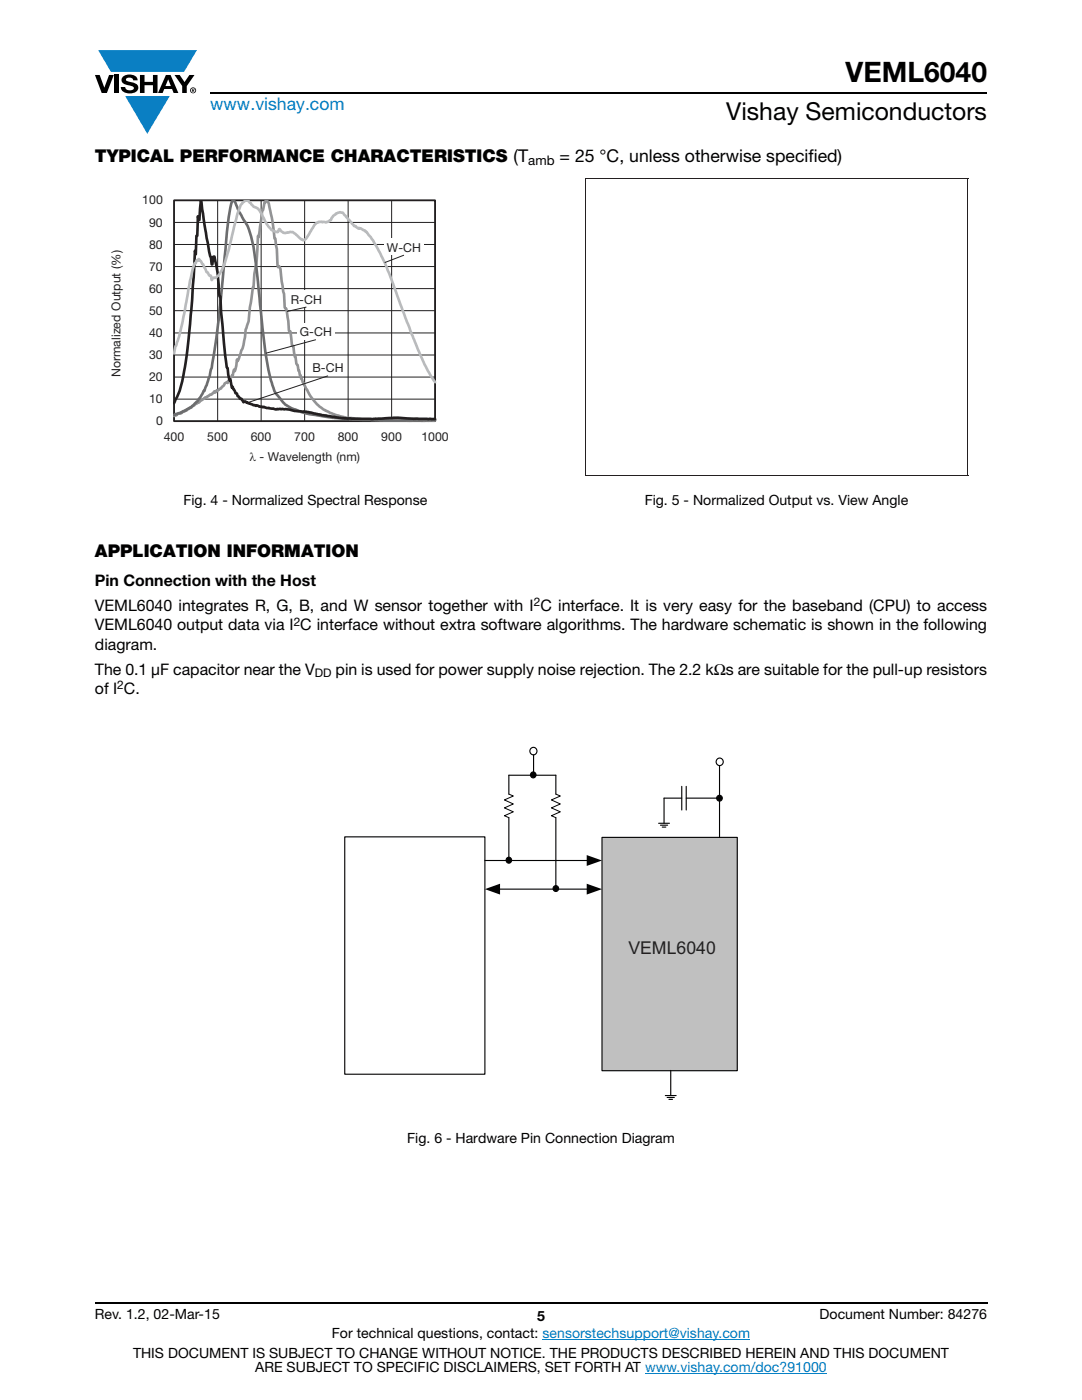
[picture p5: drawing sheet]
<svg xmlns="http://www.w3.org/2000/svg" width="216mm" height="279mm" viewBox="0 0 216 279" stroke-linecap="round" stroke-linejoin="round" font-family="sans-serif">
<g fill="#0a7fc3">
<path d="M19.6 10h19.7l-2.6 4.3h-1.1h-13.5z"/>
<path d="M25 19.2h8.9l-4.5 7.5z"/>
</g>
<g fill="#000">
<path d="M18.9 15h1l.9 2.5 1-2.5h.9l-1.4 3.6h-1zM22.9 15h.9v3.6h-.9zM24.6 15.3a2.1 2.1 0 0 1 2.8 .3l.1 .4h-.9a.79 .79 0 0 0-.7-.5 .79 .79 0 0 0-.8 .4l.3 .3 1 .2a1.08 1.08 0 0 1 1.2 1 1.08 1.08 0 0 1-1.1 1.2 1.73 1.73 0 0 1-2.4-1.2h.9a.96 .96 0 0 0 .8 .6 .96 .96 0 0 0 .9-.4 1.31 1.31 0 0 0-1.2-.6 1.03 1.03 0 0 1-1.1-.6 1.03 1.03 0 0 1 .2-1.1zM27.9 15h.9v1.3h1.7v-1.3h.9v3.6h-.9v-1.6h-1.7v1.6h-.9zM34.8 15h1.1l.9 1.4 1-1.4h1l-1.5 2.2v1.4h-.9v-1.4z"/>
<path d="M33.6 15.9l.5 1.3h-1.1zM33.1 15l-1.6 3.6h1l.3-.8h1.5l.3 .8h1l-1.6-3.6z"/>
<path d="M38.4 17.8h.2v.2h-.2zM38.3 17.7v.7h.1v-.3l.4 .3-.2-.3 .2-.2-.1-.2z"/>
<path d="M38.1 18a.46 .46 0 0 1 .9 0 .46 .46 0 0 1-.9 0zM37.9 18a.6 .6 0 0 0 1.2 0 .6 .6 0 0 0-1.2 0z"/>
</g>
<path d="M42 18.6h155M18.9 260h178.1" fill="none" stroke="#000" stroke-width=".36"/>
<path d="M108.2 267.3h41.5M128.7 274h36.3" fill="none" stroke="#007ec4" stroke-width=".2"/>
<path d="M19.2 35.5h83.5v60.5h-83.5z" fill="#fff"/>
<g fill="none" stroke="#231f20" stroke-width=".2">
<path d="M34.7 40h52.1v44.1h-52.1zM43.4 40v44.1M52.1 40v44.1M60.8 40v44.1M69.5 40v44.1M78.1 40v44.1M34.7 57.6h52.1M34.7 53.2h52.1M34.7 48.8h52.1M34.7 44.4h52.1M34.7 79.7h52.1M34.7 75.3h52.1"/>
<path d="M34.7 70.8h52.1M34.7 66.4h52.1M34.7 62h52.1"/>
</g>
<path d="M34.7 40h52.1v44.1h-52.1z" fill="none" stroke="#231f20" stroke-width=".35"/>
<path d="M34.7 83l.2-.1h.3l.1-.3 .2 .1 .2-.3 .3 .1 .4-.3 .8-.3 .7-.6h.3l.1-.2 1.3-.7 1.2-.8 .1-.3 .6-.2 .4-.4h.3l.6-.6 .2 .2 .1-.3 .2 .1 .1-.3 .7-.3 .2-.3 .4-.3 .1-.4 .4-.2 .2 .1 .1-.4 .2-.1 .6-.9h.1l.3-1.2 .2 .3 .4-2.4 .1 .4 .8-2.2a8.8 8.8 0 0 0 .8-4.2l.6-1.6 .3-2.8 .6-4 .1 .1 .2-2.7 .4-2.1 .3-5.5 .1 .2 .7-5.5 .2 .1 .3-1.5 .1 .1 .1-.5 .2 .1a1.37 1.37 0 0 1 .6 1.2l.4 2.1 .6 4.2h.1l.3 2.1 .2 3.2 .1 .4 .2-.2 .3 .6 .2 2.5 .5 2.5 .1 2.6 .1 .3h.2l.1 .5 .5 3.9 .3 .1 .2 2.8 .3 .2 .6 3.5 .3 .2 .2 1.2h.1l.4 1.6 .2 .1 .1 .6 .2 .1a11.3 11.3 0 0 0 4 5.4l2.9 1.2 2.1 .4 2.5 .3 4.5 .2h10.2" fill="none" stroke="#919396" stroke-width=".53"/>
<path d="M34.7 82.8l.3-.2 .9-.1 .5-.3a8.3 8.3 0 0 0 4.7-5.1l.6-1.7a21.7 21.7 0 0 0 1.1-5.4l.9-6.5 .7-7.6a149.9 149.9 0 0 1 1.7-15.2l.5-.7 .3 .2 .8 2.1a16.7 16.7 0 0 1 3.2 8.8l.3 3.1a251.7 251.7 0 0 0 2.5 20l.2 1.2a8.1 8.1 0 0 0 6.1 6.8 47.9 47.9 0 0 0 9.6 1.4l8.5 .3 8.7-.1" fill="none" stroke="#6c6d70" stroke-width=".53"/>
<path d="M34.7 80.5a21.7 21.7 0 0 0 2.3-8.1l1.2-10.6 .7-11.7 .2 .6 .1-3.6h.2l.1-3.9 .1 .7h.2l.3-3.9 1.1 7.5 .6 3 .3 .8 .1 1.5h.2l.1-1.6h.3a42.4 42.4 0 0 1 1 8h.2l.1 3 .8 8.1 .3 3 .2 .1 .3 2.1 .1 .5 .2-.3 .3 1.7 .1-.2 .6 1.3 .3 .1 .1 .5 .3 .1 .2 .4h.3l.4 .7 .4-.2 .1 .2h.2l1.3 .6 .4 .1 .2-.1 1.1 .4 .3-.1 .6 .2 1.3 .1 .6 .2 .3-.1h1.7l1.7 .4 2.3 .2 3.2 .7 3.3 .5 1.8 .1 5.7 .1a43.2 43.2 0 0 1 8.4 0h3.3" fill="none" stroke="#231f20" stroke-width=".53"/>
<path d="M34.7 70.5l.3-1.2 .7-2.2 .7-2.6 2-10.7 .4-1.1 .1-.2h.2l.1-.5h.3l.1-.3 .5 .4 1.1 2.2 .2 .1a.69 .69 0 0 0 .7 .7l.2 .8a.43 .43 0 0 1 .6-.5h.1a6.5 6.5 0 0 0 2.1-3.8l2.3-8.9a4.5 4.5 0 0 1 1.2-2.4 .84 .84 0 0 1 1.4 .2 3.4 3.4 0 0 0 1.5 1.2l2.1 3.5a1.92 1.92 0 0 0 1.9 1l.2-.4h.2a1.19 1.19 0 0 0 1.6 .6h.1a1.62 1.62 0 0 1 1.9 .8l.1 .1a1.4 1.4 0 0 0 1.2 .6l.4-.5 1-1.7a2.16 2.16 0 0 1 1.7-1.4h.8a1.37 1.37 0 0 0 1.6-.9l.6-.6a1.17 1.17 0 0 1 2 .3l1.5 1.6a.45 .45 0 0 0 .5 .4l.6 .5 .2-.1 .8 .5a1.83 1.83 0 0 1 1.2 1l1.4 2.2 1.8 3.4 6.5 17.1 2 4.3 1.4 2.3" fill="none" stroke="#b9bbbd" stroke-width=".53"/>
<g fill="#fff">
<path d="M48.7 89h24.2v7h-24.2z"/>
<path d="M76.7 47.6h7.9v3.3h-7.9z"/>
<path d="M57.5 58h7.3v3.3h-7.3z"/>
<path d="M59.3 64.5h7.5v3.3h-7.5z"/>
</g>
<path d="M63 67.8l-9.9 2.7" fill="none" stroke="#231f20" stroke-width=".2"/>
<path d="M61.7 71.7h7.5v3.3h-7.5z" fill="#fff"/>
<path d="M80.6 50.9l-3.8 1.5M61.1 61.3l-3.8 .9M65.5 75l-16 5.3" fill="none" stroke="#231f20" stroke-width=".2"/>
<path d="M116.7 35.6h76.5v59.3h-76.5z" fill="#fff"/>
<path d="M116.7 35.6l.2 .1z" fill="#231f20"/>
<path d="M116.7 35.7h76.5" fill="none" stroke="#231f20" stroke-width=".2"/>
<path d="M193.1 35.6l.1 .1z" fill="#231f20"/>
<path d="M116.8 35.7v59M193.1 35.7v59" fill="none" stroke="#231f20" stroke-width=".2"/>
<path d="M116.7 94.7l.2 .2z" fill="#231f20"/>
<path d="M116.7 94.8h76.5" fill="none" stroke="#231f20" stroke-width=".2"/>
<path d="M193.1 94.7l.1 .2z" fill="#231f20"/>
<g fill="#fff">
<path d="M130.6 37.8h8v3.1h-8z"/>
<path d="M68.7 144.8h78.5v79.4h-78.5z"/>
</g>
<path d="M120.1 167.1h27v46.6h-27z" fill="#c0c0c0"/>
<path d="M120.1 167.1h27v46.6h-27z" fill="none" stroke="#020303" stroke-width=".22"/>
<circle cx="143.6" cy="152" r=".73" fill="#fff"/>
<g fill="none" stroke="#020303" stroke-width=".22">
<path d="M143.6 152.8v14.3M68.8 167h28v47.4h-28zM96.8 171.7h20.5"/>
<circle cx="143.6" cy="152" r=".73"/>
</g>
<path d="M117.1 170.7l3 1-3 1.1z" fill="#020303"/>
<path d="M99.5 177.4h17.8" fill="none" stroke="#020303" stroke-width=".22"/>
<g fill="#020303">
<path d="M96.8 177.4l3-1v2.1z"/>
<path d="M117.1 176.4l3 1-3 1.1z"/>
</g>
<path d="M132.8 218.6h2.1M133.1 219h1.5M133.5 219.4h.7M133.8 213.6v5" fill="none" stroke="#020303" stroke-width=".22"/>
<circle cx="143.6" cy="159.3" r=".57" fill="#020303"/>
<g fill="none" stroke="#020303" stroke-width=".22">
<path d="M136 159.3h-3.5v5M136 156.9v4.8M136.9 156.9v4.8M136.9 159.3h6.7M101.5 163.2v8.5M110.9 163.2v14.2M131.4 164.3h2.2M131.8 164.7h1.4M132.1 165.1h.8"/>
<circle cx="143.6" cy="159.3" r=".57"/>
</g>
<path d="M101.5 158.5l.9 .4-1.8 .7 1.8 .9-1.8 .7 1.8 .8-1.8 .8 .9 .4M110.9 158.5l.9 .4-1.8 .7 1.8 .9-1.8 .7 1.8 .8-1.8 .8 .9 .4" fill="none" stroke="#020303" stroke-width=".2"/>
<circle cx="101.5" cy="171.7" r=".57" fill="#020303"/>
<circle cx="101.5" cy="171.7" r=".57" fill="none" stroke="#020303" stroke-width=".22"/>
<circle cx="110.9" cy="177.3" r=".57" fill="#020303"/>
<g fill="none" stroke="#020303" stroke-width=".22">
<path d="M101.5 158.5v-3.8h9.4v3.8"/>
<circle cx="110.9" cy="177.3" r=".57"/>
</g>
<circle cx="106.4" cy="154.7" r=".57" fill="#020303"/>
<circle cx="106.4" cy="154.7" r=".57" fill="none" stroke="#020303" stroke-width=".22"/>
<circle cx="106.4" cy="149.9" r=".73" fill="#fff"/>
<g fill="none" stroke="#020303" stroke-width=".22">
<path d="M106.5 150.7v4"/>
<circle cx="106.4" cy="149.9" r=".73"/>
</g>
<text font-size="5.6" x="168.7" y="16.4">VEML6040</text>
<text font-size="4.9" x="144.9" y="24">Vishay Semiconductors</text>
<text font-size="3.5" fill="#007ec4" x="42" y="21.9">www.vishay.com</text>
<g font-size="3.5">
<text x="18.9" y="32.3">TYPICAL PERFORMANCE CHARACTERISTICS (T</text>
<text x="111.6" y="32.3">= 25 °C, unless otherwise specified)</text>
<text x="18.9" y="111.2">APPLICATION INFORMATION</text>
</g>
<text font-size="3.5" fill="#231f20" x="125.4" y="190.4">VEML6040</text>
<g font-size="3.2">
<text x="18.9" y="117">Pin Connection with the Host</text>
<text x="18.9" y="121.9">VEML6040 integrates R, G, B, and W sensor together with I C interface. It is very easy for the baseband (CPU) to access</text>
<text x="18.9" y="125.8">VEML6040 output data via I C interface without extra software algorithms. The hardware schematic is shown in the following</text>
<text x="18.9" y="129.7">diagram.</text>
<text x="18.9" y="134.6">The 0.1 μF capacitor near the V</text>
<text x="67" y="134.6">pin is used for power supply noise rejection. The 2.2 kΩs are suitable for the pull-up resistors</text>
<text x="18.9" y="138.5">of I C.</text>
</g>
<g font-size="2.8">
<text x="36.6" y="100.9">Fig. 4 - Normalized Spectral Response</text>
<text x="128.6" y="100.9">Fig. 5 - Normalized Output vs. View Angle</text>
<text x="81.2" y="228.2">Fig. 6 - Hardware Pin Connection Diagram</text>
<text x="18.9" y="263.3">Rev. 1.2, 02-Mar-15</text>
<text x="107.2" y="263.6">5</text>
<text x="163.6" y="263.3">Document Number: 84276</text>
<text x="66.2" y="267.1">For technical questions, contact: sensorstechsupport@vishay.com</text>
<text x="26.5" y="271">THIS DOCUMENT IS SUBJECT TO CHANGE WITHOUT NOTICE. THE PRODUCTS DESCRIBED HEREIN AND THIS DOCUMENT</text>
<text x="50.9" y="273.8">ARE SUBJECT TO SPECIFIC DISCLAIMERS, SET FORTH AT www.vishay.com/doc?91000</text>
</g>
<text font-size="2.6" x="105.4" y="33">amb</text>
<g font-size="2.5" fill="#231f20">
<text x="28.4" y="40.8">100</text>
<text x="29.8" y="45.2">90</text>
<text x="29.8" y="49.6">80</text>
<text x="77.2" y="50.2">W-CH</text>
<text x="29.8" y="58.4">60</text>
<text x="29.8" y="54">70</text>
<text x="29.8" y="62.8">50</text>
<text x="58" y="60.6">R-CH</text>
<text x="29.8" y="71.7">30</text>
<text x="29.8" y="67.2">40</text>
<text x="59.8" y="67.1">G-CH</text>
<text x="24.1" y="75.2" transform="rotate(-90 24.1 75.2)">Normalized Output (%)</text>
<text x="29.8" y="76.1">20</text>
<text x="62.3" y="74.3">B-CH</text>
<text x="29.8" y="80.5">10</text>
<text x="31.1" y="84.9">0</text>
<text x="32.7" y="88">400</text>
<text x="41.4" y="88">500</text>
<text x="50" y="88">600</text>
<text x="58.7" y="88">700</text>
<text x="67.4" y="88">800</text>
<text x="76.1" y="88">900</text>
<text x="84.1" y="88">1000</text>
<text x="49.8" y="92.1">λ - Wavelength (nm)</text>
</g>
<g font-size="2.4">
<text x="58.6" y="124.9">2</text>
<text x="106.5" y="121">2</text>
<text x="23.4" y="137.6">2</text>
<text x="62.8" y="135.2">DD</text>
</g>
</svg>
